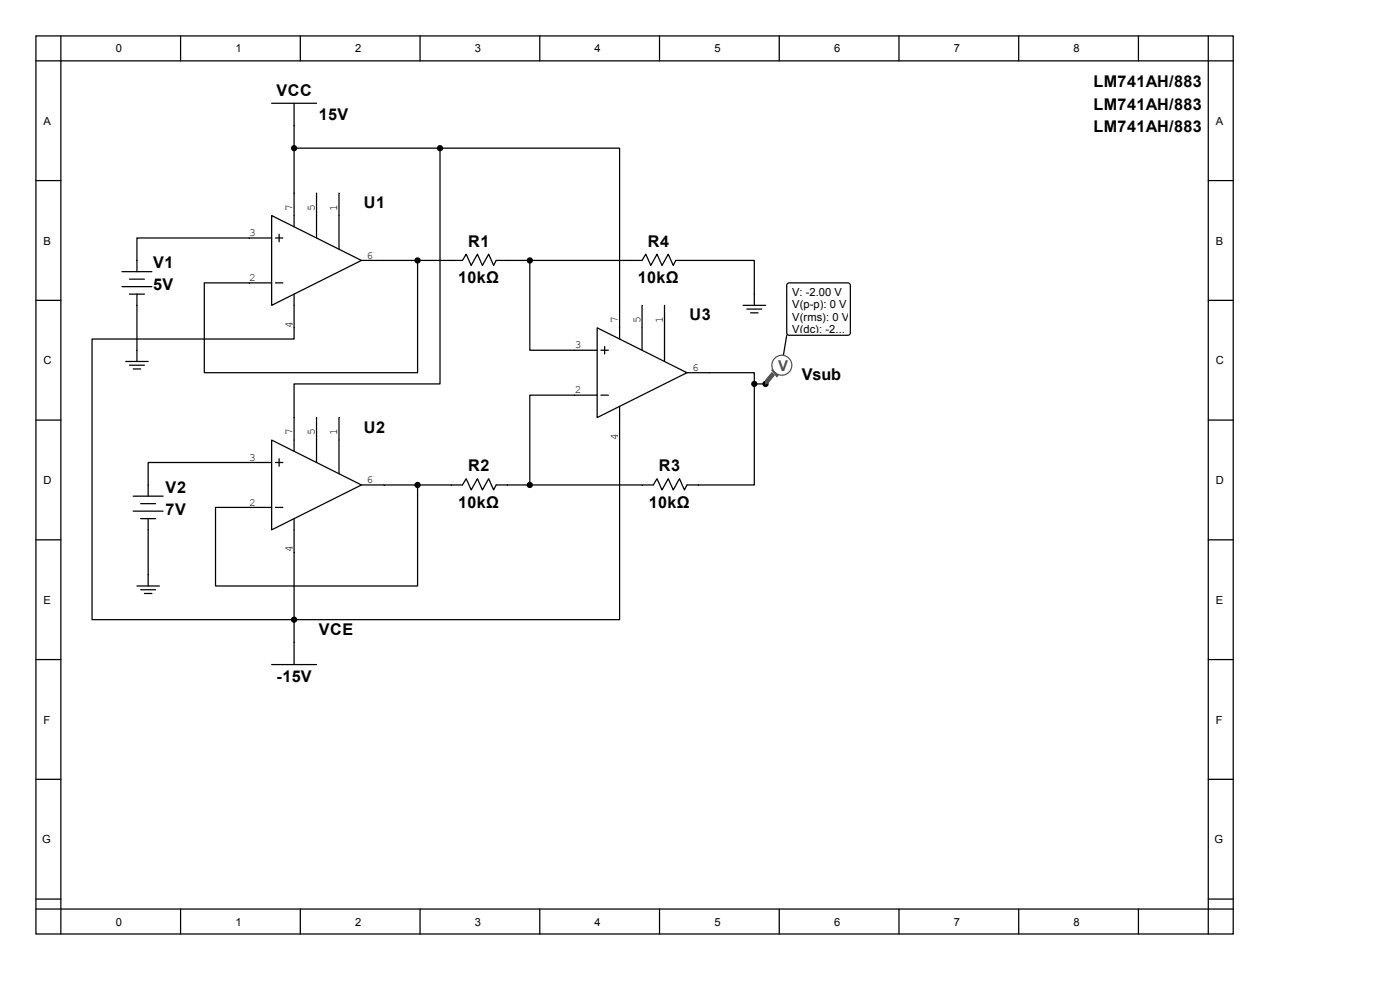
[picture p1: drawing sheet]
<svg xmlns="http://www.w3.org/2000/svg" width="297mm" height="210mm" viewBox="0 0 297 210" stroke-linecap="round" stroke-linejoin="round" font-family="sans-serif">
<g fill="none" stroke="#000" stroke-width=".26">
<path d="M7.6 7.6h254v190.5h-254zM7.6 12.9h254M12.9 7.6v190.5M38.3 7.6v5.3M63.7 7.6v5.3M89.1 7.6v5.3M114.5 7.6v5.3M139.9 7.6v5.3M165.3 7.6v5.3M190.7 7.6v5.3M216.1 7.6v5.3M241.5 7.6v5.3"/>
<path d="M256.3 7.6v190.5M7.6 38.3h5.3M57.6 21.9h9.6M62.4 21.9v26.2M62.4 31.4h30.9M93.3 31.4h38.1v40.5M93.3 31.4v50h-30.9v14.3M256.3 38.3h5.3M25.9 57.6h6.3M27.5 59.2h3.1M57.6 45.7l19.1 9.5-19.1 9.6zM57.6 50.5h-28.5v7.1"/>
<path d="M58.4 50.5h1.6M59.2 49.7v1.6M67.2 41v9.5M71.9 41v11.9M76.7 55.2h21.4l.8-1.3 1.1 2.4 1.3-2.4 1 2.4 1.4-2.4 1 2.4 .6-1.1h30.9l.8-1.3 1.1 2.4 1.3-2.4 1 2.4 1.4-2.4 1 2.4 .6-1.1h16.6v9.6M88.6 55.2v23.9h-45.3v-19.1h14.3M112.4 55.2v19.1h14.3M7.6 63.7h5.3M25.9 60.8h6.3M26.7 76.7h4.7M27.5 62.4h3.1M27.5 77.5h3.1"/>
<path d="M28.3 78.3h1.5M29.1 62.4v14.3M58.4 60h1.6M62.4 62.4v9.5h-42.9v59.5h111.9v-45.2M126.7 69.5l19 9.6-19 9.5zM127.5 74.3h1.6M128.3 73.5v1.6M136.2 64.8v9.5M141 64.8v11.9M145.7 79.1h14.3v2.3M157.6 64.8h4.8M158.4 65.6h3.2"/>
<path d="M159.2 66.4h1.6M256.3 63.7h5.3M7.6 89.1h5.3M57.6 93.3l19.1 9.6-19.1 9.5zM57.6 98.1h-26.2v7.2M58.4 98.1h1.6M59.2 97.3v1.6M67.2 88.6v9.5M71.9 88.6v11.9M126.7 83.8h-14.3v19.1M127.5 83.8h1.6M160 81.4v21.5h-14.3l-.5 1-1.1-2.4-1.3 2.4-1-2.4-1.4 2.4-1-2.4-.8 1.4h-33.3l-.6 1-1-2.4-1.4 2.4-1-2.4-1.3 2.4-1.1-2.4-.8 1.4h-21.4"/>
<path d="M160 81.4h2.4M256.3 89.1h5.3M7.6 114.5h5.3M28.3 105.3h6.3M28.3 108.4h6.3M29.8 106.8h3.2M29.8 110h3.2M31.4 110v14.3M58.4 107.6h1.6M62.4 110v31M88.6 102.9v21.4h-42.9v-16.7h11.9M256.3 114.5h5.3"/>
<path d="M7.6 139.9h5.3M29.1 124.3h4.7M29.8 125.1h3.2M30.6 125.9h1.6M256.3 139.9h5.3M57.6 141h9.6M7.6 165.3h5.3M256.3 165.3h5.3M7.6 190.7h5.3M7.6 192.8h254M38.3 192.8v5.3M63.7 192.8v5.3"/>
<path d="M89.1 192.8v5.3M114.5 192.8v5.3M139.9 192.8v5.3M165.3 192.8v5.3M190.7 192.8v5.3M216.1 192.8v5.3M241.5 192.8v5.3M256.3 190.7h5.3"/>
</g>
<g fill="#000" stroke="#000" stroke-width=".26">
<circle cx="62.4" cy="31.4" r=".53"/>
<circle cx="93.3" cy="31.4" r=".53"/>
<circle cx="88.6" cy="55.2" r=".53"/>
<circle cx="112.4" cy="55.2" r=".53"/>
<circle cx="160" cy="81.4" r=".53"/>
<circle cx="162.4" cy="81.4" r=".53"/>
<circle cx="88.6" cy="102.9" r=".53"/>
<circle cx="112.4" cy="102.9" r=".53"/>
<circle cx="62.4" cy="131.4" r=".53"/>
</g>
<path d="M167.2 60.1h12.9l.3 .4-.1 10.4-.4 .2-12.7-.1-.3-.4v-10.1z" fill-rule="evenodd" fill="#fff" stroke="#000" stroke-width=".26"/>
<path d="M166.9 71.1l-1.1 6.4" fill="none" stroke="#000" stroke-width=".26"/>
<path d="M163.7 79.1l.6 .5-1.4 1.6-.5 .2v-.8z" fill-rule="evenodd" fill="#505050"/>
<path d="M163.7 79.1l.6 .5-1.4 1.6-.5 .2v-.8z" fill="none" stroke="#505050" stroke-width=".25"/>
<path d="M163.7 78.5h.3l1.1 1.1-.3 .3z" fill-rule="evenodd" fill="#505050"/>
<path d="M163.7 78.5h.3l1.1 1.1-.3 .3z" fill="none" stroke="#505050" stroke-width=".25"/>
<circle cx="165.9" cy="77.5" r="2.12" fill="#fff"/>
<circle cx="165.9" cy="77.5" r="2.12" fill="none" stroke="#505050" stroke-width=".25"/>
<g font-size="3.4">
<text x="58.7" y="20.3">VCC</text>
<text x="232" y="18.5">LM741AH/883</text>
<text x="232" y="23.2">LM741AH/883</text>
<text x="67.6" y="25.4">15V</text>
<text x="232" y="28">LM741AH/883</text>
<text x="77.2" y="44.2">U1</text>
<text x="99.3" y="52.3">R1</text>
<text x="137.4" y="52.3">R4</text>
<text x="32.5" y="56.8">V1</text>
<text x="32.5" y="61.6">5V</text>
<text x="97.2" y="60">10kΩ</text>
<text x="135.3" y="60">10kΩ</text>
<text x="146.3" y="67.9">U3</text>
<text x="170.1" y="80.6">Vsub</text>
<text x="77.2" y="91.8">U2</text>
<text x="99.3" y="99.9">R2</text>
<text x="139.7" y="99.9">R3</text>
<text x="35.1" y="104.5">V2</text>
<text x="97.2" y="107.7">10kΩ</text>
<text x="137.6" y="107.7">10kΩ</text>
<text x="35.1" y="109.2">7V</text>
<text x="67.6" y="134.6">VCE</text>
<text x="58.7" y="144.7">-15V</text>
</g>
<text font-size="3.2" fill="#505050" x="165.1" y="78.8">V</text>
<g font-size="2.4">
<text x="24.6" y="11.1">0</text>
<text x="50" y="11.1">1</text>
<text x="75.4" y="11.1">2</text>
<text x="100.8" y="11.1">3</text>
<text x="126.2" y="11.1">4</text>
<text x="151.5" y="11.1">5</text>
<text x="176.9" y="11.1">6</text>
<text x="202.3" y="11.1">7</text>
<text x="227.7" y="11.1">8</text>
<text x="9.2" y="26.5">A</text>
<text x="257.9" y="26.5">A</text>
<text x="62" y="44.7" transform="rotate(-90 62 44.7)">7</text>
<text x="66.8" y="44.7" transform="rotate(-90 66.8 44.7)">5</text>
<text x="71.5" y="44.7" transform="rotate(-90 71.5 44.7)">1</text>
<text x="9.2" y="51.9">B</text>
<text x="52.9" y="50.1">3</text>
<text x="257.9" y="51.9">B</text>
<text x="52.9" y="59.6">2</text>
<text x="77.7" y="54.9">6</text>
<text x="168.1" y="62.7">V: -2.00 V</text>
<text x="168.1" y="65.4">V(p-p): 0 V</text>
<text x="62" y="69.5" transform="rotate(-90 62 69.5)">4</text>
<text x="131.1" y="68.5" transform="rotate(-90 131.1 68.5)">7</text>
<text x="135.8" y="68.5" transform="rotate(-90 135.8 68.5)">5</text>
<text x="140.6" y="68.5" transform="rotate(-90 140.6 68.5)">1</text>
<text x="168.1" y="68">V(rms): 0 V</text>
<text x="168.1" y="70.7">V(dc): -2...</text>
<text x="9.2" y="77.3">C</text>
<text x="121.9" y="73.9">3</text>
<text x="257.9" y="77.3">C</text>
<text x="121.9" y="83.4">2</text>
<text x="146.8" y="78.7">6</text>
<text x="62" y="92.3" transform="rotate(-90 62 92.3)">7</text>
<text x="66.8" y="92.3" transform="rotate(-90 66.8 92.3)">5</text>
<text x="71.5" y="92.3" transform="rotate(-90 71.5 92.3)">1</text>
<text x="131.1" y="93.3" transform="rotate(-90 131.1 93.3)">4</text>
<text x="52.9" y="97.7">3</text>
<text x="9.2" y="102.7">D</text>
<text x="52.9" y="107.2">2</text>
<text x="77.7" y="102.5">6</text>
<text x="257.9" y="102.7">D</text>
<text x="62" y="117.1" transform="rotate(-90 62 117.1)">4</text>
<text x="9.2" y="128.1">E</text>
<text x="257.9" y="128.1">E</text>
<text x="9.2" y="153.5">F</text>
<text x="257.9" y="153.5">F</text>
<text x="8.9" y="178.9">G</text>
<text x="257.6" y="178.9">G</text>
<text x="24.6" y="196.3">0</text>
<text x="50" y="196.3">1</text>
<text x="75.4" y="196.3">2</text>
<text x="100.8" y="196.3">3</text>
<text x="126.2" y="196.3">4</text>
<text x="151.5" y="196.3">5</text>
<text x="176.9" y="196.3">6</text>
<text x="202.3" y="196.3">7</text>
<text x="227.7" y="196.3">8</text>
</g>
</svg>
